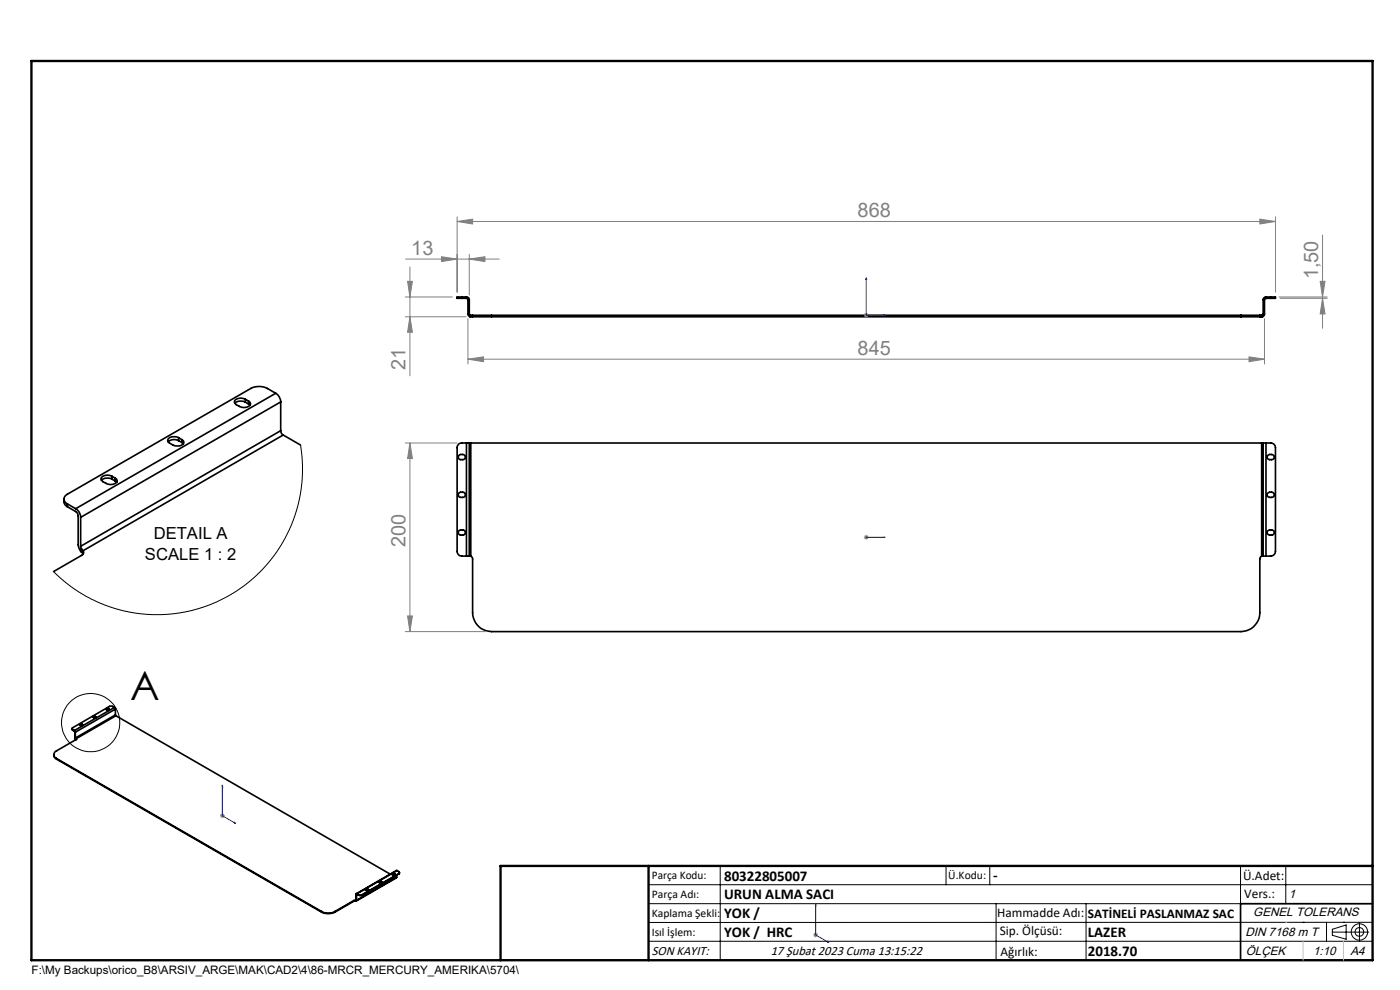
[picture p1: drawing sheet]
<svg xmlns="http://www.w3.org/2000/svg" width="297mm" height="210mm" viewBox="0 0 297 210" stroke-linecap="round" stroke-linejoin="round" font-family="sans-serif">
<g fill="none" stroke="#000" stroke-width=".35">
<path d="M98 63h-1v.3h1M98 63h1a.6 .6 0 0 1 .6 .6l.1 3.2M98 63.3h1l.3 .2v3.2l.4 .5M98 63v.3M99.7 66.8l.6 .1M99.7 67.2h.6M99.7 66.8v.4M100.3 66.9h4M100.3 67.2h4M100.3 66.9v.3M104.3 66.9v.3M104.3 67.2h159"/>
<path d="M104.3 66.9h159M263.3 67.2h4M263.3 66.9h4M263.3 66.9v.3M267.3 66.9v.3M267.9 66.8l-.6 .1M267.9 67.2h-.6M267.9 66.8v.4M269.6 63h1v.3h-1M269.6 63.3h-1l-.3 .2v3.3l-.4 .4M269.6 63h-1a.6 .6 0 0 0-.6 .6l-.1 3.2M269.6 63v.3"/>
<path d="M37.9 92.8a1.61 1.61 0 0 0-2.3 .6 2.2 2.2 0 0 0 3.3 .7v-.6l-.3-.2M37.9 93.5a1.91 1.91 0 0 0-2.2 .2M37.9 92.8l.7 .5M37.9 92.8v.7M37.9 93.5l.7 .4M38.6 93.3v.6M38.6 93.9l.3 .2M52 84.7a1.61 1.61 0 0 0-2.3 .6 2.26 2.26 0 0 0 3.4 .7l.1-.4-.5-.5M52 85.3a2.09 2.09 0 0 0-2.2 .2M52 84.7l.7 .4M52 84.7v.6M52 85.3l.7 .4"/>
<path d="M52.7 85.1v.6M52.7 85.7l.4 .3M58.5 83.4a2.34 2.34 0 0 1 1 1.9M58.5 83.4a6.2 6.2 0 0 0-3-1.4l-1.5 .1-.8 .3-38.9 22.4a1.09 1.09 0 0 0-.7 1.1 1.09 1.09 0 0 0 .7 1M58.5 83.4l-42.4 24.5M59.5 91.4l.2 .5 .4 .4M59.5 85.3l-42.4 24.4M59.5 85.3v6.1M59.5 91.4l-42.4 24.5M60.1 92.3l-42.5 24.5M60.1 92.3l3.6 2.1M97.4 96.6l.8-.2a.55 .55 0 0 1 .5 .6 .55 .55 0 0 1-.5 .5h-.4a.54 .54 0 0 1-.5-.3 .54 .54 0 0 1 .1-.6z"/>
<path d="M99 94h.6M99 94h-1a.96 .96 0 0 0-1 1v22a.96 .96 0 0 0 1 1h1M99 94v24M99.6 94h.3M99.6 94v24M99.9 94h167.8M99.9 94v24M267.7 94h.3M267.7 94v24M268 94h.6M268 94v24M268.6 94h1a1.02 1.02 0 0 1 1 1v22a1.02 1.02 0 0 1-1 1h-1"/>
<path d="M268.6 94v24M269 96.6l.8-.2a.55 .55 0 0 1 .5 .6 .55 .55 0 0 1-.5 .5 .7 .7 0 0 1-1-.5zM13.6 105.9a1.38 1.38 0 0 0 .7 1.6M14.3 107.5l1.9 1.1 .3 .4 .1 6.6 .2 .8 .5 .7M14.3 106.9v.6M14.3 106.9l1.8 1M16.1 107.9a2.11 2.11 0 0 1 1 1.8M17.1 115.9l.2 .5M17.1 109.7v6.2M17.3 116.4l.3 .4M17.3 117.1l.3 .4M17.3 116.4v.7"/>
<path d="M17.6 116.8a.65 .65 0 0 1-.3 1l-5.9 3.4M23.7 101a1.61 1.61 0 0 0-2.3 .6 2.26 2.26 0 0 0 3.4 .7l.1-.3-.5-.6M23.7 101.6a2.09 2.09 0 0 0-2.2 .3M23.7 101l.7 .4M23.7 101v.6M23.7 101.6l.7 .5M24.4 101.4v.7M24.4 102.1l.4 .2M97.4 104.6l.8-.2a.55 .55 0 0 1 .5 .6 .55 .55 0 0 1-.5 .5h-.4a.57 .57 0 0 1-.5-.3 .57 .57 0 0 1 .1-.6zM97.4 112.6l.8-.2a.55 .55 0 0 1 .5 .6 .55 .55 0 0 1-.5 .5h-.4a.57 .57 0 0 1-.5-.3 .57 .57 0 0 1 .1-.6zM99 118h.6M99.6 118h.3"/>
<path d="M99.9 118l.4 .5v11.5a4.1 4.1 0 0 0 4 4h159a4 4 0 0 0 4-4v-11.5l.4-.5M268 118h.6M268 118h-.3M269 112.6l.4-.2a.7 .7 0 0 1 .9 .6 .75 .75 0 0 1-.8 .5 .75 .75 0 0 1-.6-.8zM269 104.6l.8-.2a.55 .55 0 0 1 .5 .6 .55 .55 0 0 1-.5 .5 .69 .69 0 0 1-1-.6zM15.3 154.5l.1 .4M15.4 154.9l.5 .3v1.3l.1 .3M15.4 154.8v.1M15.4 154.8l.4 .2M15.8 155l.2 .3M16 156.6v.1M16 155.3v1.3"/>
<path d="M16 156.7h.1M16 156.8l.1 .1M16 156.7v.1M16.1 156.7v.2l-4.1 2.4a.86 .86 0 0 0-.6 .8 .86 .86 0 0 0 .6 .8M16.1 156.9h.1M17.3 153.6h-.3l-.1 .2a.38 .38 0 0 0 .6-.1M17.3 153.7l-.4 .1M17.3 153.6l.2 .1M17.3 153.6v.1M17.3 153.7l.2 .1M17.5 153.7v.1M17.5 153.8h.1"/>
<path d="M20.1 152h-.3a.31 .31 0 0 0 .2 .3 .31 .31 0 0 0 .4-.2l-.1-.1M20.1 152.1h-.4M20.1 152h.2M20.1 152v.1M20.1 152.1h.2M20.3 152v.1M20.3 152.1l.1 .1M23 150.3h-.4a.31 .31 0 0 0 .2 .4 .31 .31 0 0 0 .4-.2l-.1-.1M23 150.5h-.5M23 150.3l.1 .1M23 150.5l.2 .1M23 150.3v.2"/>
<path d="M23.1 150.4v.1M24.3 150.1l.2 .3M24.3 150.1l-.6-.3-.5 .1-7.8 4.5-.1 .1 .1 .3M24.3 150.1l-8.5 4.9M24.5 151.7l.1 .1M24.5 150.4l-8.5 4.9M24.5 150.4v1.3M24.5 151.7l-8.5 4.9M24.6 151.8l-8.5 4.9M24.6 151.8l58.2 33.6M11.4 160.1l.1 .5 .5 .4M12 160.9l56.2 32.4"/>
<path d="M12 160.9v.1M12 161l56.2 32.5M68.2 193.3a2.97 2.97 0 0 0 2.8 0M68.2 193.5a3.3 3.3 0 0 0 2.8 0M68.2 193.3v.2M71 193.3v.2M75.1 191l-4.1 2.3M75.1 191v.2M75.1 191.2l-4.1 2.3M75.4 191h-.3M75.4 191h.1M75.5 191.1l-.4 .1"/>
<path d="M75.5 191v.1M75.5 190.9v.1M75.5 190.9l-.1 .1M75.6 191l-.1 .1M75.6 189.8v1.2M75.7 189.7l-.1 .1M75.7 189.6h-.2v1.3M75.7 189.6l.4 .2M75.7 189.7l.4 .2M76.1 189.8h.7M76.1 189.9h.7M76.1 189.8v.1"/>
<path d="M76.8 189.8v.1M78 188.6h-.3l-.2 .2a.34 .34 0 0 0 .4 .2 .34 .34 0 0 0 .3-.3h-.1M78 188.7l-.5 .1M78 188.6l.1 .1M78 188.6v.1M78 188.7l.1 .1M78.1 188.7v.1M78.1 188.8l.1 .1M80.8 187h-.4a.31 .31 0 0 0 .3 .3 .31 .31 0 0 0 .3-.2M80.8 187.1h-.4M80.8 187l.2 .1M80.8 187v.1"/>
<path d="M80.8 187.1l.2 .1M81 187.1v.1M81 187.2h.1M83.6 185.3l-.4 .1a.36 .36 0 0 0 .3 .3 .36 .36 0 0 0 .4-.2l-.1-.1M83.6 185.5h-.4M83.6 185.3l.2 .1M83.6 185.5l.3 .1M83.6 185.3v.2M83.8 185.4v.2M84.1 186.1l-8.5 5M84.1 185.7v.4M84.1 186.1l-8.5 4.9"/>
<path d="M84.2 184.7l.5 .3-.1 .3M84.2 184.7l-8.6 4.9M84.2 184.7l-8.5 4.9M84.6 185.3l-7.8 4.5M84.6 185.3v.1M84.6 185.4l-7.8 4.5M84.7 185.1l-.1 .3M291.2 191.7h-28v12"/>
</g>
<g fill="none" stroke="#000" stroke-width=".21">
<path d="M63.7 94.4l.5 4v2.3l-.3 2.9-.8 4.1-1.6 4.5-1.2 2.3-1.6 2.6-3.1 3.8-3.6 3.2-3.8 2.5-4.5 2-2.4 .8-2.6 .5-4.2 .5-3.1-.1-2.9-.3-4.8-1.1-4.5-1.9-2.5-1.4-1.9-1.4-3.4-3M137.6 187.7h153.6M137.6 191.7h153.6M137.6 199.7h153.6M152.8 183.7v20M200.7 183.7v4M210 183.7v4M211.3 191.7v12M230.4 191.7v12M263.2 183.7v20M272.8 183.7v8M276.4 195.6h.1"/>
<path d="M281.4 195.6v4.1M282.6 197.7h7.8M282.6 197.1l3-.9v3l-3-.8zM285 195.6h.1M288.4 195.8v3.8M291.2 195.6l-153.6 .1"/>
<circle cx="19.2" cy="153.3" r="6.2"/>
<circle cx="288.4" cy="197.7" r="1.74"/>
<circle cx="288.4" cy="197.7" r=".93"/>
</g>
<g fill="none" stroke="#00f" stroke-width=".21">
<path d="M183.8 58.9l.1 .4h-.2zM183.8 58.9v8h4M187.4 66.8l.4 .1-.4 .1zM183.7 114h.2zM183.8 114h.1M183.8 114h4M187.8 114h-.4h.4M47.2 166.5v6.5l2.8 1.7M47.2 166.5v.4l-.1-.1zM49.7 174.4l.3 .3-.3-.1zM173 191.8l.1 .3h-.1zM173 191.8v6.5l2.9 1.6"/>
<path d="M175.6 199.7l.3 .2h-.3z"/>
</g>
<g fill="none" stroke="#808080" stroke-width=".21">
<path d="M86 55h19.9M86.5 59.7h1l-.5 3.3zM87 56.6v23.1M93.7 54.5l3.3 .5-3.3 .5zM97 47l3.3-.5v1zM97 46v16M97 47h173.6M99.6 55l3.3-.5v1zM99.6 54v8.6M267.3 46.5l3.3 .5-3.3 .5zM270.6 46v16M280.1 59.7h1l-.5 3.3z"/>
<path d="M280.6 49.9v19.7M86 67.2h12.9M86 63h10M87 67.2l.5 3.3h-1zM99.3 76.2l3.3-.5v1zM99.3 67.6v9.6M99.3 76.2h169M183.3 66.9h1M183.4 66.5l.7 .7M183.8 66.4v1M184.1 66.5l-.7 .7M265 75.7l3.3 .5-3.3 .5z"/>
<path d="M268.3 67.6v9.6M271.3 63h10.3M271.6 63.3h10M280.6 63.3l.5 3.3h-1zM86 94h11M87 94v40M87 94l.5 3.3h-1zM183.3 114h1M183.4 113.6l.7 .7M183.8 113.4v1.1M184.1 113.6l-.7 .7M86 134h17.3"/>
<path d="M86.5 130.7h1l-.5 3.3zM46.7 173h1M46.8 172.7l.7 .7M47.2 172.5v1.1M47.5 172.7l-.7 .7M172.5 198.3h1M172.7 198l.7 .7M173 197.8v1M173.4 198l-.7 .7"/>
</g>
<path d="M106.2 203.7h185" fill="none" stroke="#000" stroke-width=".25"/>
<path d="M6.7 12.9h284.5v190.8h-284.5zM137.6 183.7v20M291.2 183.7h-185v20" fill="none" stroke="#000" stroke-width=".5"/>
<path d="M272.8 195.6h.1M276.4 199.7v4M285 199.7v4" fill="none" stroke="#c0c0c0" stroke-width=".21"/>
<g fill="#00f">
<path d="M187.4 114h.4zM183.7 114h.2z"/>
<path d="M49.7 174.4l.3 .3-.3-.1zM47.2 166.5v.4l-.1-.1z"/>
<path d="M187.4 66.8l.4 .1-.4 .1zM183.8 58.9l.1 .4h-.2z"/>
<path d="M175.6 199.7l.3 .2h-.3zM173 191.8l.1 .3h-.1z"/>
</g>
<g fill="#808080">
<path d="M93.7 54.5l3.3 .5-3.3 .5zM99.6 55l3.3-.5v1zM97 47l3.3-.5v1zM267.3 46.5l3.3 .5-3.3 .5z"/>
<path d="M87 67.2l.5 3.3h-1zM86.5 59.7h1l-.5 3.3z"/>
<path d="M280.6 63.3l.5 3.3h-1zM280.1 59.7h1l-.5 3.3z"/>
<path d="M87 94l.5 3.3h-1zM86.5 130.7h1l-.5 3.3z"/>
<path d="M99.3 76.2l3.3-.5v1zM265 75.7l3.3 .5-3.3 .5z"/>
</g>
<text font-size="8.5" x="27.6" y="148.5">A</text>
<g font-size="4.2" fill="#808080">
<text x="181.9" y="46">868</text>
<text x="87.2" y="54">13</text>
<text x="279.6" y="59.3" transform="rotate(-90 279.6 59.3)">1,50</text>
<text x="181.9" y="75.2">845</text>
<text x="86" y="78.5" transform="rotate(-90 86 78.5)">21</text>
<text x="86" y="116" transform="rotate(-90 86 116)">200</text>
</g>
<g font-size="3.5">
<text x="30.8" y="118.8">SCALE 1 : 2</text>
<text x="32.6" y="114.3">DETAIL A</text>
</g>
<g font-size="3.2">
<text x="153.6" y="186.8">80322805007</text>
<text x="153.6" y="190.8">URUN ALMA SACI</text>
<text x="210.7" y="186.6">-</text>
<text x="153.6" y="194.8">YOK /</text>
<text x="153.6" y="198.8">YOK / HRC</text>
<text x="230.8" y="198.7">LAZER</text>
<text x="230.8" y="202.8">2018.70</text>
</g>
<g font-size="2.8">
<text x="263.7" y="186.7">Ü.Adet:</text>
<text x="263.9" y="190.5">Vers.:</text>
<text x="211.5" y="194.5">Hammadde Adı:</text>
<text x="230.8" y="194.7">SATİNELİ PASLANMAZ SAC</text>
<text x="138.3" y="202.6">SON KAYIT:</text>
<text x="163.5" y="202.6">17 Şubat 2023 Cuma 13:15:22</text>
<text x="212.1" y="198.4">Sip. Ölçüsü:</text>
<text x="212.2" y="202.7">Ağırlık:</text>
</g>
<g font-size="2.6">
<text x="273.4" y="190.4">1</text>
<text x="265.9" y="194.4">GENEL TOLERANS</text>
<text x="264.2" y="198.5">DIN 7168 m T</text>
<text x="264.3" y="202.6">ÖLÇEK</text>
<text x="278.5" y="202.6">1:10</text>
<text x="286.5" y="202.6">A4</text>
</g>
<g font-size="2.5">
<text x="138.3" y="186.4">Parça Kodu:</text>
<text x="138.3" y="190.5">Parça Adı:</text>
<text x="201.2" y="186.5">Ü.Kodu:</text>
<text x="138.3" y="194.5">Kaplama Şekli:</text>
<text x="138.3" y="198.6">Isıl İşlem:</text>
<text x="6.7" y="206.7">F:\My Backups\orico_B8\ARSIV_ARGE\MAK\CAD2\4\86-MRCR_MERCURY_AMERIKA\5704\</text>
</g>
</svg>
